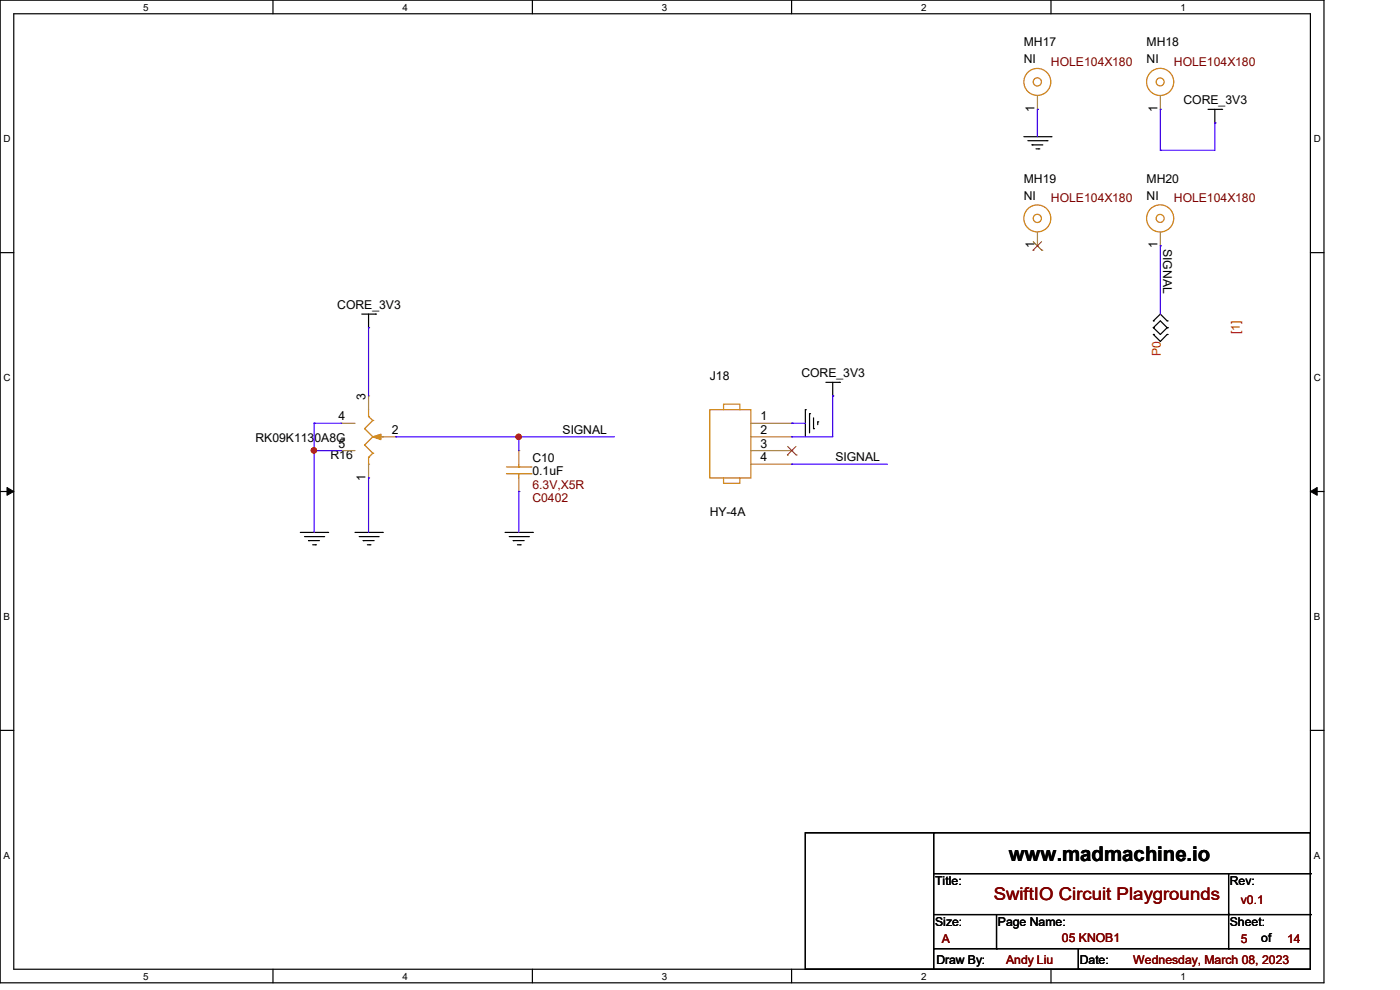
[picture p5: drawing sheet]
<svg xmlns="http://www.w3.org/2000/svg" width="297mm" height="210mm" viewBox="0 0 297 210" stroke-linecap="round" stroke-linejoin="round" font-family="sans-serif">
<path d="M0 0h280.9v208.5h-280.9zM2.9 2.9h275.1v202.7h-275.1z" fill="none" stroke="#000" stroke-width=".25"/>
<g fill="#fff">
<path d="M30.4 .3h1.1v2.4h-1.1z"/>
<path d="M30.4 205.9h1.1v2.3h-1.1z"/>
</g>
<path d="M57.9 0v2.9M57.9 205.6v2.9" fill="none" stroke="#000" stroke-width=".25"/>
<g fill="#fff">
<path d="M85.4 .3h1.1v2.4h-1.1z"/>
<path d="M85.4 205.9h1.1v2.3h-1.1z"/>
</g>
<path d="M112.9 0v2.9M112.9 205.6v2.9" fill="none" stroke="#000" stroke-width=".25"/>
<g fill="#fff">
<path d="M140.4 .3h1.2v2.4h-1.2z"/>
<path d="M140.4 205.9h1.2v2.3h-1.2z"/>
</g>
<path d="M167.9 0v2.9M167.9 205.6v2.9" fill="none" stroke="#000" stroke-width=".25"/>
<g fill="#fff">
<path d="M195.4 .3h1.2v2.4h-1.2z"/>
<path d="M195.4 205.9h1.2v2.3h-1.2z"/>
</g>
<path d="M223 0v2.9M223 205.6v2.9" fill="none" stroke="#000" stroke-width=".25"/>
<g fill="#fff">
<path d="M250.4 .3h1.2v2.4h-1.2z"/>
<path d="M250.4 205.9h1.2v2.3h-1.2z"/>
<path d="M.8 28.2h1.4v2.4h-1.4z"/>
<path d="M278.7 28.2h1.5v2.4h-1.5z"/>
<path d="M.8 78.9h1.4v2.3h-1.4z"/>
<path d="M278.7 78.9h1.5v2.3h-1.5z"/>
</g>
<path d="M0 53.6h2.9M278 53.6h2.9" fill="none" stroke="#000" stroke-width=".25"/>
<g fill="#fff">
<path d="M.8 129.6h1.3v2.3h-1.3z"/>
<path d="M278.7 129.6h1.4v2.3h-1.4z"/>
</g>
<path d="M0 104.3h2.9M278 104.3h2.9" fill="none" stroke="#000" stroke-width=".25"/>
<path d="M1.5 103.4l1.4 .9-1.4 .8zM278 104.3l1.4-.9v1.7z" fill="#000" stroke="#000" stroke-width=".21"/>
<g fill="#fff">
<path d="M.8 180.3h1.3v2.3h-1.3z"/>
<path d="M278.7 180.3h1.4v2.3h-1.4z"/>
</g>
<g fill="none" stroke="#000" stroke-width=".25">
<path d="M217.2 29h5.8M218.1 29.8h4M218.9 30.7h.1M218.9 30.7h2.3M219.8 31.6h.6M220.4 31.6h.1M222.1 29.8h.1M223 29h.1M256.3 23.2h2.9M257.7 26.1h.1M257.7 23.2v2.9M259.2 23.2h.1"/>
<path d="M76.8 66.6h2.9M78.2 69.5h.1M78.2 66.6v2.9M79.7 66.6h.1M244.7 68.1h.1M244.7 69.5h.1M244.7 71h.1M244.7 68.1l1.5-1.5 1.4 1.5M244.7 69.5l1.5-1.4 1.4 1.4M244.7 71l1.5 1.4 1.4-1.4M244.7 69.5l1.5 1.5 1.4-1.5M247.6 68.1h.1"/>
<path d="M247.6 69.5h.1M247.6 71h.1M170.9 86.9h.1M170.9 86.9v5.8M171.7 87.8h.1M171.7 87.8v4M172.6 90.9h.1M172.6 88.6v2.3M173.5 89.5h.1M173.5 89.5v.6M175.2 81.1h2.9M176.7 84h.1"/>
<path d="M176.7 81.1v2.9M178.1 81.1h.1M63.7 112.9h5.8M64.6 113.8h4.1M65.4 114.7h.1M65.4 114.7h2.4M66.3 115.6h.6M66.9 115.6h.1M68.7 113.8h.1M69.5 112.9h.1M75.3 112.9h5.8M76.2 113.8h4"/>
<path d="M77 114.7h.1M77 114.7h2.4M77.9 115.6h.6M78.5 115.6h.1M80.2 113.8h.1M81.1 112.9h.1M107.1 112.9h5.8M108 113.8h4.1M108.9 114.7h.1M108.9 114.7h2.3M109.8 115.6h.6M110.4 115.6h.1"/>
<path d="M112.1 113.8h.1M112.9 112.9h.1M0 154.9h2.9M278 154.9h2.9M170.9 176.7h107.1v28.9h-107.1zM198.1 176.7h.1M198.1 176.7v28.9M198.1 194h79.9M198.1 185.3h79.9M211.4 194v7.3M260.6 194h.1M260.6 185.3v16"/>
<path d="M278 194h.1M278 185.3h.1M198.1 201.3h.1M198.1 201.3h79.9M211.4 201.3h.1M228.8 205.6h.1M228.8 201.3v4.3M260.6 201.3h.1"/>
</g>
<g fill="none" stroke="#cc8006" stroke-width=".25">
<path d="M77.3 90.9h.1M77.3 94.4h.1M77.3 90.9l1.8 1.8M77.3 94.4l1.8 1.7M78.2 88.3h.1M78.2 97h.1M78.2 98.5h.1M78.2 86.9v1.4M78.2 97v1.5M78.2 88.3l.9 .9M79.1 89.2h.1M79.1 92.7h.1"/>
<path d="M79.1 96.1h.1M79.1 89.2l-1.8 1.7M79.1 92.7l-1.8 1.7M79.1 96.1l-.9 .9M80.5 92.7h.6M81.1 92.7h.1M107.4 99.1h5.2M110.1 99.1h.1M110.1 98.5v.6M112.6 99.1h.1M150.6 86.9h8.7v14.5h-8.7zM153.5 86.9v-1.2h3.5v1.2"/>
<path d="M107.4 100.5h5.2M110.1 100.5h.1M110.1 100.5v.9M112.6 100.5h.1M153.5 101.4v1.1h3.5v-1.1"/>
<circle cx="220.1" cy="17.4" r=".87"/>
<circle cx="220.1" cy="17.4" r="2.86"/>
<circle cx="246.1" cy="17.4" r="2.88"/>
<circle cx="246.1" cy="17.4" r=".85"/>
<circle cx="220.1" cy="46.3" r=".87"/>
<circle cx="220.1" cy="46.3" r="2.86"/>
<circle cx="246.1" cy="46.3" r="2.88"/>
<circle cx="246.1" cy="46.3" r=".85"/>
</g>
<g fill="none" stroke="#a84" stroke-width=".25">
<path d="M220.1 23.2h.1M220.1 20.3v2.9M246.2 23.2h.1M246.2 20.3v2.9M220.1 52.2h.1M220.1 49.2v3M246.2 52.2h.1M246.2 49.2v3M72.4 89.8h.1M72.4 95.6h.1M72.4 89.8h2.9M72.4 95.6h2.9"/>
<path d="M78.2 84h.1M78.2 84v2.9M78.2 98.5v2.9M81.1 92.7h2.9M84 92.7h.1M110.1 95.6h.1M110.1 95.6v2.9M159.3 89.8h8.7M159.3 92.7h8.7M159.3 95.6h8.7M159.3 98.5h8.7M168 89.8h.1"/>
<path d="M168 92.7h.1M168 95.6h.1M168 98.5h.1M78.2 101.4h.1M110.1 104.3h.1M110.1 101.4v2.9"/>
</g>
<path d="M219.2 53.1h.1M219.2 51.3l1.8 1.8M221 51.3l-1.8 1.8M221 53.1h.1M167 96.5h.1M167.1 94.7l1.8 1.8M168.9 94.7l-1.9 1.8M168.9 96.5h.1" fill="none" stroke="#804000" stroke-width=".21"/>
<path d="M79.1 92.7l1.7-.6v1.2z" fill="#cc8006" stroke="#cc8006" stroke-width=".25"/>
<g fill="none" stroke="#4200ff" stroke-width=".25">
<path d="M220.1 23.2h.1M220.1 23.2v5.8M246.2 23.2h.1M246.2 31.9h.1M246.2 23.2v8.7M257.7 26.1h.1M257.7 26.1v5.8h-11.5M246.2 52.2h.1M246.2 52.2v14.4M78.2 69.5h.1M78.2 69.5v14.5M66.6 89.8h.1"/>
<path d="M66.6 95.6h.1M66.6 89.8h5.8M66.6 89.8v23.1M66.6 95.6h5.8M84 92.7h.1M84 92.7h46.3M110.1 92.7h.1M110.1 92.7v2.9M168 89.8h.1M168 92.7h.1M168 98.5h.1M168 89.8h2.9"/>
<path d="M168 98.5h20.3M176.7 84h.1M176.7 84v8.7h-8.7M78.2 101.4h.1M78.2 101.4v11.5M110.1 104.3h.1M110.1 104.3v8.6"/>
</g>
<g fill="#f00" stroke="#f00" stroke-width=".25">
<circle cx="110" cy="92.7" r=".55"/>
<circle cx="66.6" cy="95.5" r=".55"/>
</g>
<text font-size="4.3" x="214" y="182.7">www.madmachine.io</text>
<text font-size="3.7" fill="#800000" x="210.8" y="191">SwiftIO Circuit Playgrounds</text>
<g font-size="2.6">
<text x="217.2" y="9.9">MH17</text>
<text x="243.2" y="9.9">MH18</text>
<text x="217.2" y="13.4">NI</text>
<text x="243.2" y="13.4">NI</text>
<text x="219.5" y="23.7" transform="rotate(-90 219.5 23.7)">1</text>
<text x="245.5" y="23.7" transform="rotate(-90 245.5 23.7)">1</text>
<text x="251.1" y="22.1">CORE_3V3</text>
<text x="217.2" y="38.8">MH19</text>
<text x="243.2" y="38.8">MH20</text>
<text x="217.2" y="42.3">NI</text>
<text x="243.2" y="42.3">NI</text>
<text x="219.5" y="52.7" transform="rotate(-90 219.5 52.7)">1</text>
<text x="245.5" y="52.7" transform="rotate(-90 245.5 52.7)">1</text>
<text x="246.8" y="52.7" transform="rotate(90 246.8 52.7)">SIGNAL</text>
<text x="71.5" y="65.5">CORE_3V3</text>
<text x="150.6" y="80.5">J18</text>
<text x="170" y="80">CORE_3V3</text>
<text x="71.8" y="89.2">4</text>
<text x="77.6" y="84.9" transform="rotate(-90 77.6 84.9)">3</text>
<text x="161.3" y="89.2">1</text>
<text x="54.2" y="93.9">RK09K1130A8G</text>
<text x="71.8" y="95">5</text>
<text x="83.1" y="92">2</text>
<text x="119.3" y="92.1">SIGNAL</text>
<text x="161.3" y="92">2</text>
<text x="161.3" y="95">3</text>
<text x="70.1" y="97.3">R16</text>
<text x="77.6" y="101.9" transform="rotate(-90 77.6 101.9)">1</text>
<text x="112.9" y="97.9">C10</text>
<text x="112.9" y="100.8">0.1uF</text>
<text x="161.3" y="97.8">4</text>
<text x="177.2" y="97.9">SIGNAL</text>
<text x="150.6" y="109.5">HY-4A</text>
<text x="198.4" y="187.7">Title:</text>
<text x="260.9" y="187.7">Rev:</text>
<text x="198.4" y="196.3">Size:</text>
<text x="211.7" y="196.3">Page Name:</text>
<text x="260.9" y="196.3">Sheet:</text>
<text x="267.6" y="199.8">of</text>
<text x="198.7" y="204.5">Draw By:</text>
<text x="229.1" y="204.5">Date:</text>
</g>
<g font-size="2.6" fill="#800000">
<text x="223" y="13.9">HOLE104X180</text>
<text x="249" y="13.9">HOLE104X180</text>
<text x="223" y="42.9">HOLE104X180</text>
<text x="249" y="42.9">HOLE104X180</text>
<text x="112.9" y="106.6">C0402</text>
<text x="112.9" y="103.7">6.3V,X5R</text>
<text x="263.2" y="191.7">v0.1</text>
<text x="199.8" y="200.1">A</text>
<text x="225.3" y="199.8">05 KNOB1</text>
<text x="263.2" y="200.1">5</text>
<text x="273.1" y="200.1">14</text>
<text x="213.4" y="204.5">Andy Liu</text>
<text x="240.4" y="204.5">Wednesday, March 08, 2023</text>
</g>
<g font-size="2.6" fill="#f00">
<text x="263.1" y="71" transform="rotate(-90 263.1 71)">[1]</text>
<text x="246.3" y="75.6" transform="rotate(-90 246.3 75.6)">P0</text>
</g>
<g font-size="2.1">
<text x="30.4" y="2.2">5</text>
<text x="85.4" y="2.2">4</text>
<text x="140.4" y="2.2">3</text>
<text x="195.4" y="2.2">2</text>
<text x="250.4" y="2.2">1</text>
<text x=".8" y="30.1">D</text>
<text x="278.7" y="30.1">D</text>
<text x=".8" y="80.8">C</text>
<text x="278.7" y="80.8">C</text>
<text x=".8" y="131.5">B</text>
<text x="278.7" y="131.5">B</text>
<text x=".8" y="182.2">A</text>
<text x="278.7" y="182.2">A</text>
<text x="30.4" y="207.8">5</text>
<text x="85.4" y="207.8">4</text>
<text x="140.4" y="207.8">3</text>
<text x="195.4" y="207.8">2</text>
<text x="250.4" y="207.8">1</text>
</g>
</svg>
